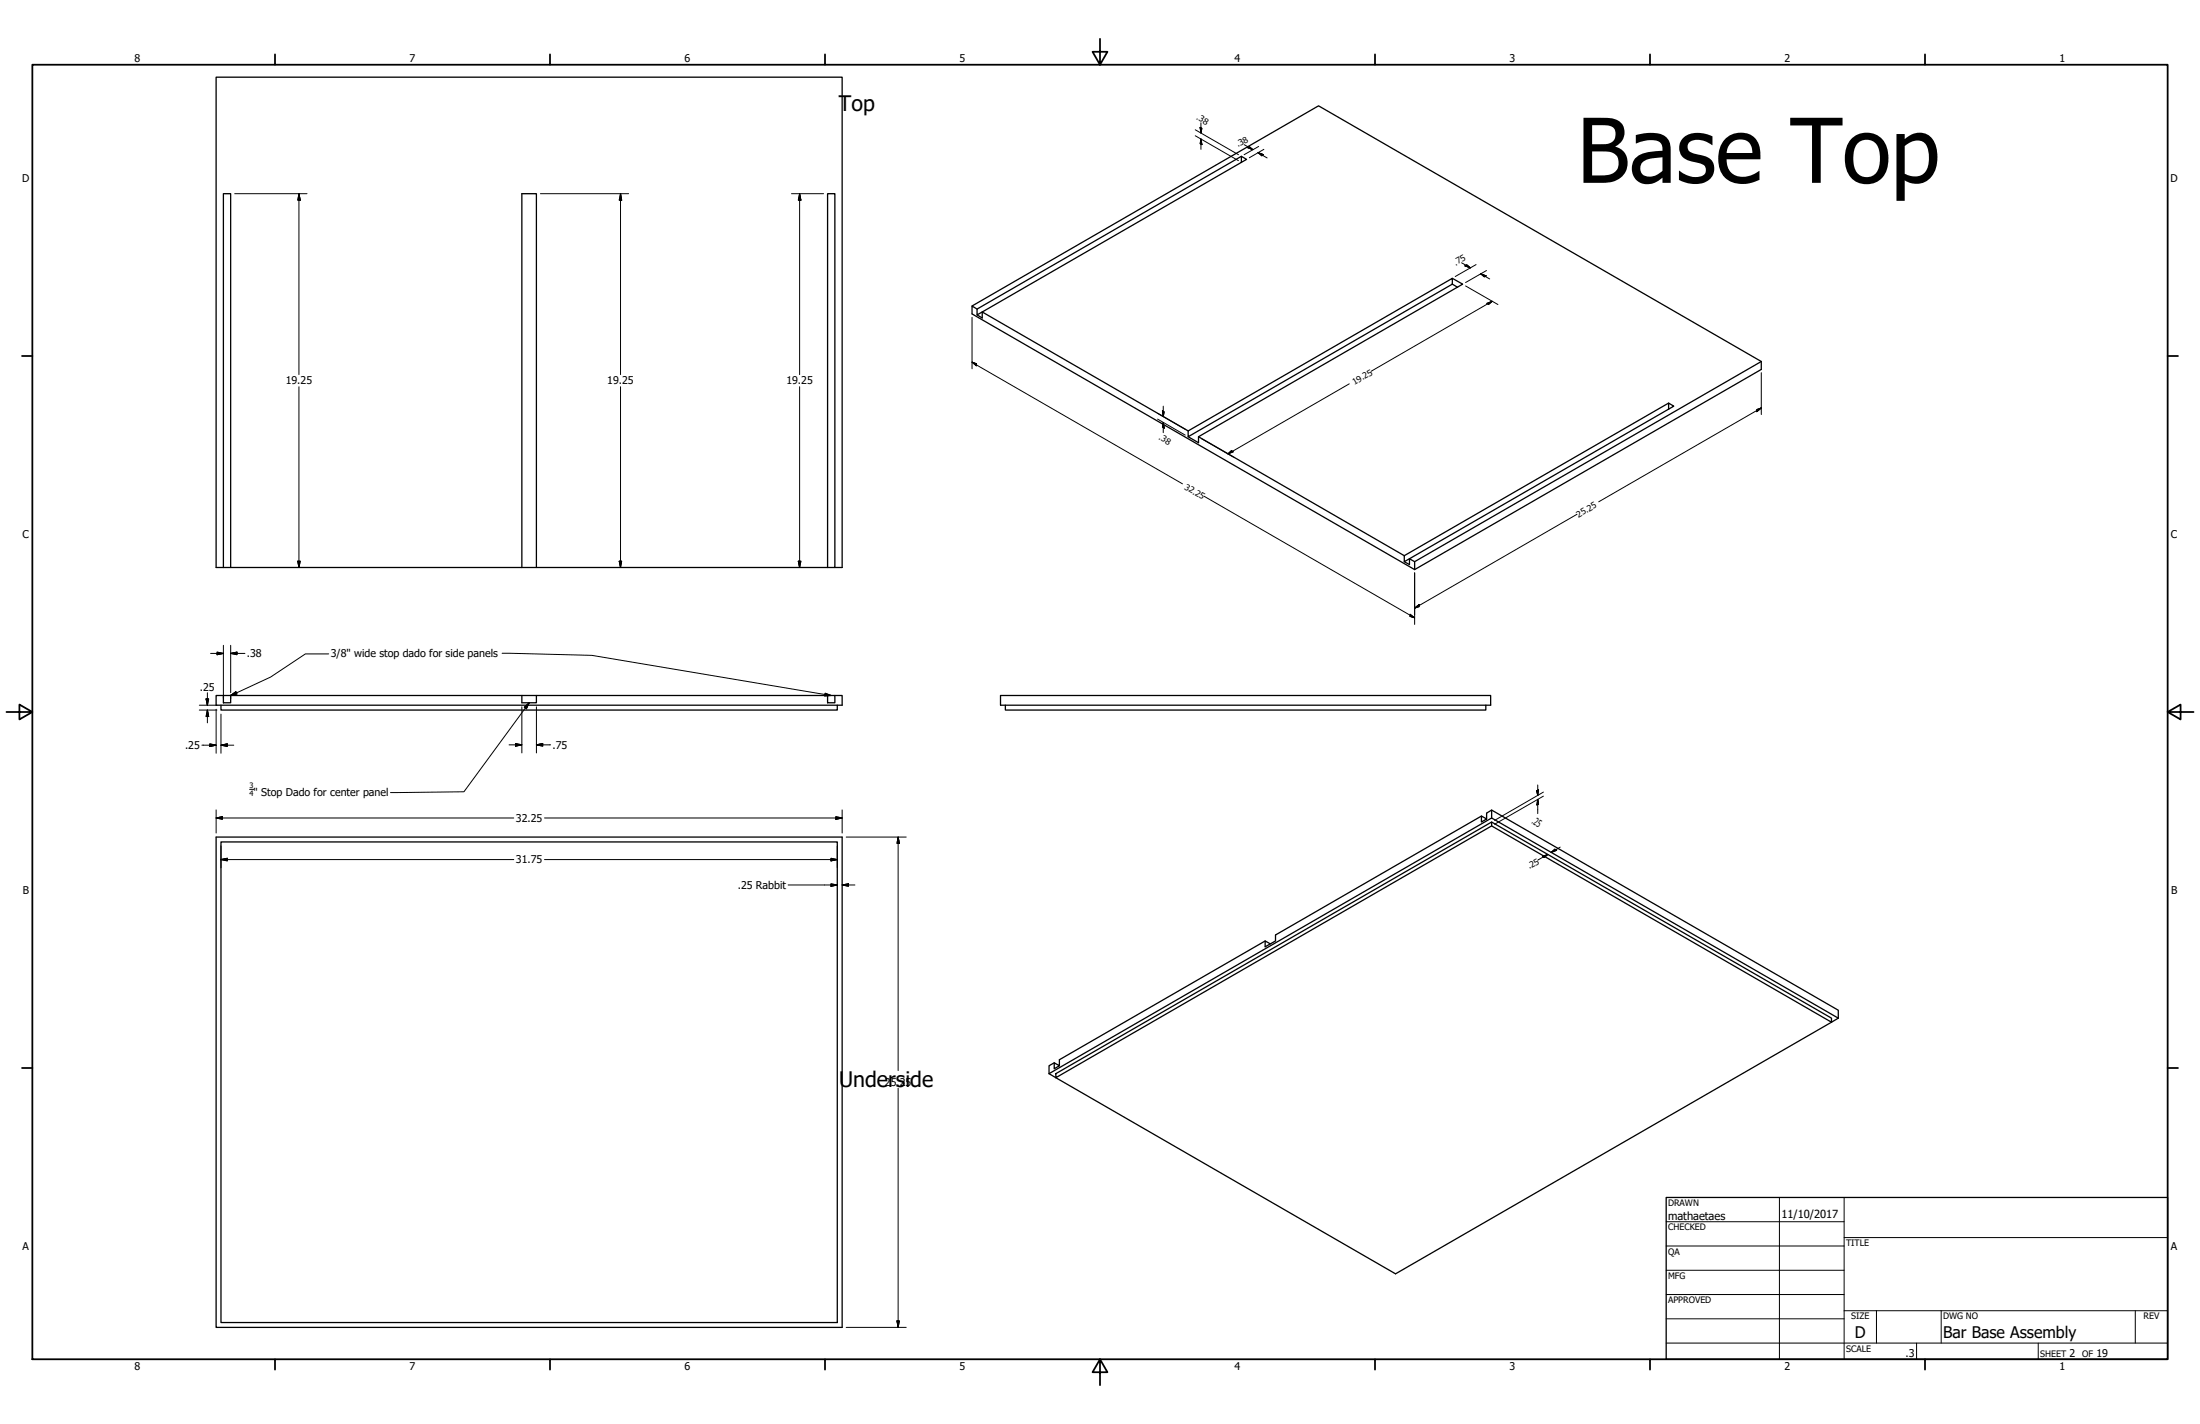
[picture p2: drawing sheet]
<svg xmlns="http://www.w3.org/2000/svg" width="864mm" height="559mm" viewBox="0 0 864 559" stroke-linecap="round" stroke-linejoin="round" font-family="sans-serif">
<!-- layer: Hidden (ANSI) -->
<g fill="none" stroke="#000" stroke-width=".51">
<path d="M87.7 76h2.9v146.7h-2.9zM204.9 76h5.7v146.7h-5.7zM324.9 76h2.8v146.7h-2.8zM487.3 63.7v-2.4l2 1.2-103.7 59.9v2.4l-2.1-1.2M487.3 61.3l-103.8 60v2.3l2.1-1.2 80.8 46.7M570.1 109.2l4.1 2.3-103.7 59.9v2.3l-4.1-2.3M570.1 111.5l2 1.2M381.6 120.1l136-78.6 173.8 100.4v3.1l-136.1 78.5-173.7-100.3v-3.1l1.9 1.2M655 158.2l-103.8 59.9v2.3l2.1-1.1 2 1.1v3.1M691.4 141.9l-136.1 78.5M466.4 169.1l103.7-59.9v2.3l-103.7 59.9zM470.5 171.4l80.7 46.7"/>
<path d="M655 160.5v-2.3l2 1.2-103.7 59.9v2.3l-2.1-1.2M87.7 222.7h-2.9v-192.4h245.8v192.4h-2.9M90.6 222.7h114.3M210.6 222.7h114.3M86.7 276.7v1.9h242v-1.9M87.7 272.9h2.9v2.9h-2.9zM87.7 272.9h-2.9v3.8h245.8v-3.8h-2.9M90.6 272.9h114.3M204.9 272.9h5.7v2.9h-5.7zM210.6 272.9h114.3M324.9 272.9h2.8v2.9h-2.8zM392.7 272.9h192.5v3.8h-192.5z"/>
<path d="M394.7 276.7v1.9h188.5v-1.9M585.5 317.9l136.1 78.5v3.1M84.8 328.5h245.8v192.4h-245.8zM86.7 330.4h242v188.6h-242zM581.5 320.2l-80.8 46.7v2.4l-4.1 2.2v-2.2l2.1 1.1M585.5 321v-3.1l-1.9 1.2v2.3l-2.1-1.2v2.4l2.1-1.2M585.5 322.6l133.4 76.9v1.6l-133.4-77M585.5 321l-173.7 100.3M585.5 321l136.1 78.5M496.6 369.3l-80.7 46.6v2.3l-2.1-1.1v2.3l2.1-1.2M721.6 399.5l-173.8 100.4-136-78.6M413.8 417.1l-2 1.1v3.1"/>
<path d="M414.5 421.3l171-98.7v1.5l-171 98.8z"/>
</g>
<!-- layer: Symbol (ANSI) -->
<g fill="none" stroke="#000" stroke-width=".7">
<path d="M431.8 15.2v10.2l-2.9-5.1h5.8l-2.9 5.1M12.7 25.4h838.2v508h-838.2zM107.9 21.3v4.1M215.9 21.3v4.1M323.8 21.3v4.1M539.8 21.3v4.1M647.7 21.3v4.1M755.6 21.3v4.1M8.6 139.7h4.1M850.9 139.7h4.1M2.5 279.4h10.2l-5.1-2.9v5.8l5.1-2.9M850.9 279.4l5.1 2.9v-5.8l-5.1 2.9h10.2"/>
<path d="M8.6 419.1h4.1M850.9 419.1h4.1M107.9 533.4v4.1M215.9 533.4v4.1M323.8 533.4v4.1M431.8 533.4l2.9 5.1h-5.8l2.9-5.1v10.2M539.8 533.4v4.1M647.7 533.4v4.1M755.6 533.4v4.1"/>
</g>
<!-- layer: Title (ANSI) -->
<g fill="none" stroke="#000" stroke-width=".39">
<path d="M654 479.4h69.9M698.5 469.9v63.5M723.9 469.9v63.5M654 488.9h69.9M654 498.5h69.9M723.9 485.6h127M654 508h69.9M654 517.5h69.9M723.9 514.3h127M736.6 514.3v12.7M762 514.3v12.7M838.2 514.3v12.7"/>
<path d="M654 527h196.9M752.3 527v6.4M800.1 527v6.4"/>
</g>
<path d="M654 469.9h196.9v63.5h-196.9z" fill="none" stroke="#000" stroke-width=".51"/>
<!-- layer: Visible Narrow (ANSI) -->
<g fill="none" stroke="#000" stroke-width=".39">
<path d="M469.2 50.9l17 9.8M469.2 53.3l17 9.8M471.1 50l.7 .4-.4 1.8zM471.4 54.5l.4 2.3-.7-.4zM471.4 48.2v4M471.4 54.5v4.1M488.4 56.8l3.4 1.9M489.7 57.9l.7-.4 1.4 1.2zM493.8 59.9l2.2 .8-.7 .5zM493.8 59.9l3.6 2.1M494.1 57.5l-5.7 3.2M496.1 58.6l-5.7 3.3"/>
<path d="M92.1 76h28.4M117.3 76l.6 2.5h-1zM117.3 76v71M212.2 76h34.6M243.6 76l.4 2.5h-.9zM243.6 76v71M310.7 76h12.6M313.9 76l.5 2.5h-1zM313.9 76v71M573.7 103.1l3.5 2M575.1 104.3l.7-.4 1.4 1.2zM575.3 112.2l12.7 7.3"/>
<path d="M579.4 103.8l-8.2 4.7M581.2 107.4l2.2 .9-.7 .3zM581.2 107.4l3.6 2.1M583.5 106.2l-8.2 4.7M583.6 119.1l2.1-.9-1.4 1.2zM585.7 118.2l-47.5 27.5M381.6 124.5v20.2M117.3 151.8v70.9M243.6 151.8v70.9M313.9 151.8v70.9M381.6 142.1l1.7 .6v.9zM381.6 142.1l82.6 47.8"/>
<path d="M456.6 159.4v4M529.7 150.6l-47.7 27.5M691.4 146.2v16.5M454.4 164.5l10.9 6.3M454.4 162.2l10.9 6.3M456.3 161.2l.7 .4-.4 1.8zM456.6 165.8l.4 2.2-.7-.4zM456.6 165.8v4M471.6 172.1l12.7 7.3M482 178.1l1.4-1.3 .7 .5zM689.6 160.7l1.8-.6-1.8 1.4zM691.4 160.1l-63.8 36.8"/>
<path d="M472.7 194.8l82.6 47.6M619.1 201.8l-63.8 36.8M92.1 222.7h28.4M116.9 220.2h1l-.6 2.5zM212.2 222.7h34.6M243.1 220.2h.9l-.4 2.5zM310.7 222.7h12.6M313.4 220.2h1l-.5 2.5zM555.3 238.6l1.8-1.4v.9zM555.3 224.8v20.2M82.7 256.4h5M85.2 255.9l2.5 .5-2.5 .5z"/>
<path d="M87.7 253.2v21M90.6 256.4l2.4-.5v1zM90.6 256.4h5.5M90.6 253.2v18.6M553.5 241l1.8 1.4-1.8-.5zM78.2 276.7h7M78.2 278.6h7M80.9 274.3h1l-.5 2.4zM81.4 278.6l.5 2.6h-1zM81.4 271.8v4.9M81.4 278.6v5.1M84.8 278.3v17.3"/>
<path d="M90.6 272.7v1.5M204.9 277.4v18.1M210.6 277.4v18.1M79.2 292.4h5.6M82.4 291.9l2.4 .5-2.4 .5zM86.7 292.4l2.5-.5v1zM86.7 292.4h5.1M86.7 280.2v15.4M199.8 292.3h5.1M202.4 291.8l2.5 .5-2.5 .5zM210.6 292.3l2.4-.5v1zM210.6 292.3h5.6"/>
<path d="M84.8 317.8v9.1M330.6 317.8v9.1M603.2 310.3l.7-.4-.3 2.3zM603.6 313.7l.3 1.8-.7 .4zM603.6 308v4.2M603.6 313.7v5.6M605.9 312.4l-19.2 11.1M605.9 310.8l-19.2 11.1M84.8 321l2.5-.5v1zM84.8 321h116.9M86.7 337.3l2.5-.5v1zM86.7 332v8.5"/>
<path d="M86.7 337.3h115M213.7 321h116.9M213.7 337.3h115M326.2 336.8l2.5 .5-2.5 .5zM328.1 320.5l2.5 .5-2.5 .5zM328.7 332v8.5M332.2 328.5h23.5M352.6 328.5l.5 2.5h-1zM352.6 328.5v91.6M605.5 336.1l2.1-.8-1.4 1.2zM607.6 335.3l-4 2.3M608.9 334.5l1.5-1.3 .7 .5z"/>
<path d="M612.5 332.4l-3.6 2.1M309.4 347.3h19.3M326.2 346.8l2.5 .5-2.5 .5zM330.6 347.3l2.5-.5v1zM330.6 347.3h5M352.6 427v93.9M352.1 518.4h1l-.5 2.5zM332.2 520.9h23.5"/>
</g>
<g fill="#000" stroke="#000" stroke-width=".39">
<path d="M471.1 50l.3 2.2zM471.1 50l.7 .4-.4 1.8zM471.4 54.5l.4 2.3zM471.4 54.5l.4 2.3-.7-.4zM489.7 57.9l2.1 .8zM489.7 57.9l.7-.4 1.4 1.2zM117.3 76l.6 2.5zM117.3 76l.6 2.5h-1zM243.6 76l.4 2.5zM243.6 76l.4 2.5h-.9zM313.9 76l.5 2.5zM313.9 76l.5 2.5h-1z"/>
<path d="M493.8 59.9l2.2 .8zM493.8 59.9l2.2 .8-.7 .5zM575.1 104.3l2.1 .8zM575.1 104.3l.7-.4 1.4 1.2zM581.2 107.4l2.2 .9zM581.2 107.4l2.2 .9-.7 .3zM584.3 119.4l1.4-1.2zM583.6 119.1l2.1-.9-1.4 1.2zM381.6 142.1l1.7 .6zM381.6 142.1l1.7 .6v.9zM456.3 161.2l.3 2.2zM456.3 161.2l.7 .4-.4 1.8z"/>
<path d="M456.6 165.8l.4 2.2zM456.6 165.8l.4 2.2-.7-.4zM482 178.1l1.4-1.3zM482 178.1l1.4-1.3 .7 .5zM689.6 161.5l1.8-1.4zM689.6 160.7l1.8-.6-1.8 1.4zM116.9 220.2l.4 2.5zM116.9 220.2h1l-.6 2.5zM243.1 220.2l.5 2.5zM243.1 220.2h.9l-.4 2.5zM313.4 220.2l.5 2.5zM313.4 220.2h1l-.5 2.5z"/>
<path d="M555.3 238.6l1.8-1.4zM555.3 238.6l1.8-1.4v.9zM85.2 256.9l2.5-.5zM85.2 255.9l2.5 .5-2.5 .5zM90.6 256.4l2.4-.5zM90.6 256.4l2.4-.5v1zM553.5 241.9l1.8 .5zM553.5 241l1.8 1.4-1.8-.5zM80.9 274.3l.5 2.4zM80.9 274.3h1l-.5 2.4zM81.4 278.6l.5 2.6zM81.4 278.6l.5 2.6h-1z"/>
<path d="M82.4 292.9l2.4-.5zM82.4 291.9l2.4 .5-2.4 .5zM86.7 292.4l2.5-.5zM86.7 292.4l2.5-.5v1zM202.4 292.8l2.5-.5zM202.4 291.8l2.5 .5-2.5 .5zM210.6 292.3l2.4-.5zM210.6 292.3l2.4-.5v1zM603.2 310.3l.4 1.9zM603.2 310.3l.7-.4-.3 2.3zM603.6 313.7l.3 1.8zM603.6 313.7l.3 1.8-.7 .4z"/>
<path d="M84.8 321l2.5-.5zM84.8 321l2.5-.5v1zM86.7 337.3l2.5-.5zM86.7 337.3l2.5-.5v1zM326.2 337.8l2.5-.5zM326.2 336.8l2.5 .5-2.5 .5zM328.1 321.5l2.5-.5zM328.1 320.5l2.5 .5-2.5 .5zM352.6 328.5l.5 2.5zM352.6 328.5l.5 2.5h-1zM606.2 336.5l1.4-1.2zM605.5 336.1l2.1-.8-1.4 1.2z"/>
<path d="M608.9 334.5l1.5-1.3zM608.9 334.5l1.5-1.3 .7 .5zM326.2 347.8l2.5-.5zM326.2 346.8l2.5 .5-2.5 .5zM330.6 347.3l2.5-.5zM330.6 347.3l2.5-.5v1zM352.1 518.4l.5 2.5zM352.1 518.4h1l-.5 2.5z"/>
</g>
<!-- layer: Border (ANSI) -->
<path d="M129 256.6h-9.1l-13.7 9.1-15.6 7.2M197.1 256.3l35.2 .9 94 15.7M90.6 272.9l2-1.4 .4 .9zM205.8 277.5l1.9-1.7-1.1 2.3zM207.7 275.8l-25.6 34.9-28.8 .3M323.9 272l2.4 .9-2.6 .1zM98 309.8h1.6" fill="none" stroke="#000" stroke-width=".39"/>
<path d="M90.6 272.9l2-1.4zM90.6 272.9l2-1.4 .4 .9zM207.7 275.8l-1.1 2.3zM205.8 277.5l1.9-1.7-1.1 2.3zM323.7 273l2.6-.1zM323.9 272l2.4 .9-2.6 .1z" fill="#000" stroke="#000" stroke-width=".39"/>
<text font-size="35.1" x="619" y="71.8">Base Top</text>
<g font-size="8.4">
<text x="329.3" y="43.4">Top</text>
<text x="329.4" y="426.5">Underside</text>
</g>
<g font-size="6.3">
<text x="728.1" y="524.9">D</text>
<text x="762.8" y="525">Bar Base Assembly</text>
</g>
<g font-size="4.4">
<text x="654.8" y="478.6">mathaetaes</text>
<text x="699.3" y="478">11/10/2017</text>
</g>
<g font-size="4.2">
<text x="52.8" y="24.4">8</text>
<text x="160.8" y="24.4">7</text>
<text x="268.7" y="24.4">6</text>
<text x="376.7" y="24.4">5</text>
<text x="484.6" y="24.4">4</text>
<text x="592.6" y="24.4">3</text>
<text x="700.5" y="24.4">2</text>
<text x="808.5" y="24.4">1</text>
<text x="8.8" y="71.4">D</text>
<text x="852" y="71.4">D</text>
<text x="112.1" y="150.9">19.25</text>
<text x="238.4" y="150.9">19.25</text>
<text x="308.7" y="150.9">19.25</text>
<text x="8.9" y="211.1">C</text>
<text x="852.2" y="211.1">C</text>
<text x="96.9" y="257.9">.38</text>
<text x="129.9" y="257.7">3/8&quot; wide stop dado for side panels</text>
<text x="78.5" y="271">.25</text>
<text x="72.6" y="293.9">.25</text>
<text x="216.9" y="293.8">.75</text>
<text x="99.6" y="312.2">&quot; Stop Dado for center panel</text>
<text x="202.5" y="322.5">32.25</text>
<text x="202.5" y="338.8">31.75</text>
<text x="9" y="350.8">B</text>
<text x="289.6" y="348.9">.25 Rabbit</text>
<text x="852.2" y="350.8">B</text>
<text x="347.3" y="426.2">25.25</text>
<text x="8.9" y="490.5">A</text>
<text x="852.2" y="490.5">A</text>
<text x="748" y="532.6">.3</text>
<text x="812.4" y="532.6">2</text>
<text x="823" y="532.6">19</text>
<text x="52.8" y="537.5">8</text>
<text x="160.8" y="537.5">7</text>
<text x="268.7" y="537.5">6</text>
<text x="376.7" y="537.5">5</text>
<text x="484.6" y="537.5">4</text>
<text x="592.6" y="537.5">3</text>
<text x="700.5" y="537.5">2</text>
<text x="808.5" y="537.5">1</text>
</g>
<text font-size="4.1" x="601.1" y="323" transform="rotate(30 601.1 323)">.25</text>
<g font-size="3.5">
<text x="654.8" y="473.2">DRAWN</text>
<text x="654.8" y="482.8">CHECKED</text>
<text x="724.7" y="488.9">TITLE</text>
<text x="654.8" y="492.3">QA</text>
<text x="654.8" y="501.8">MFG</text>
<text x="654.8" y="511.4">APPROVED</text>
<text x="726.7" y="517.7">SIZE</text>
<text x="762.8" y="517.7">DWG NO</text>
<text x="841.4" y="517.7">REV</text>
<text x="724.7" y="530.4">SCALE</text>
<text x="800.9" y="532.6">SHEET</text>
<text x="817.4" y="532.6">OF</text>
</g>
<g font-size="3.4">
<text x="469.4" y="46.7" transform="rotate(30 469.4 46.7)">.38</text>
<text x="486.1" y="57.8" transform="rotate(-30 486.1 57.8)">.38</text>
<text x="571.5" y="104.2" transform="rotate(-30 571.5 104.2)">.75</text>
<text x="531.7" y="151.1" transform="rotate(-30 531.7 151.1)">19.25</text>
<text x="454.6" y="172.2" transform="rotate(30 454.6 172.2)">.38</text>
<text x="464.8" y="191.8" transform="rotate(30 464.8 191.8)">32.25</text>
<text x="619.6" y="203.2" transform="rotate(-30 619.6 203.2)">25.25</text>
<text x="600.4" y="341.1" transform="rotate(-30 600.4 341.1)">.25</text>
</g>
<g font-size="2.9">
<text x="98" y="309.3">3</text>
<text x="98" y="312.2">4</text>
</g>
</svg>
